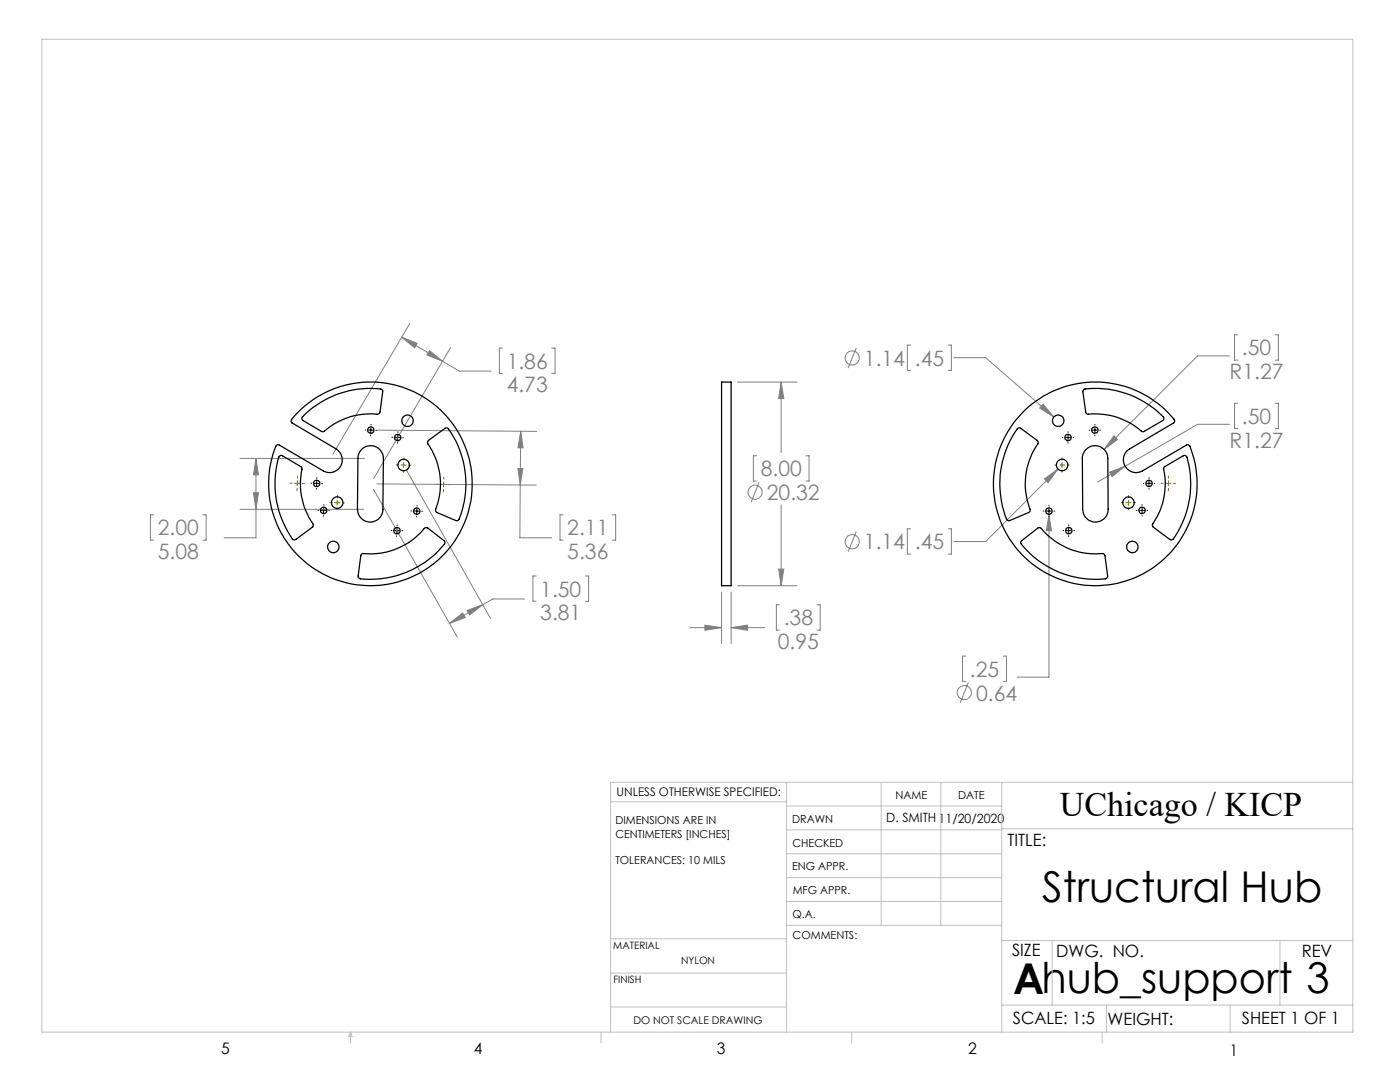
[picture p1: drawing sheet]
<svg xmlns="http://www.w3.org/2000/svg" width="279mm" height="216mm" viewBox="0 0 279 216" stroke-linecap="round" stroke-linejoin="round" font-family="sans-serif">
<g fill="none" stroke="#808080" stroke-width=".2">
<path d="M80.2 67.3l3.1 1.2-.5 .9zM80.2 67.3l11.5 6.7h6.3M81.8 64.6l-15.4 26.1M85.7 70l2.6 2.1-3.1-1.3zM89.9 69.4l-15.3 26.1M100.3 69.5h-.6v5h.6M110.1 69.5h.7v5h-.7M147.2 76.2h11.9M155.9 76.2v14.1M155.9 76.2l.5 3.3h-1zM170.9 69.4l-1.6 4M181.8 68.9h-.7v5h.7"/>
<path d="M189.2 68.9h.7v5h-.7M190.4 71.4h6.3l13.6 11.8M245.4 71h-6.4l-18.7 18.7M247 66.8h-.6v5.1h.6M254.5 66.8h.6v5.1h-.6M47.9 91.5h24.8M50.6 98.3h1l-.5 3.3zM51.1 91.5v15.8h-6.4M51.1 91.5l.5 3.3h-1zM74.5 97.6l16.8 29.5M75.2 96.6l31.8 .2M75.3 85.8l31.8 .3"/>
<path d="M81.2 93.9l16.7 29.5M103.4 93.5h1l-.6 3.3zM103.8 96.8v10.5h6.3M103.9 86l-.1 10.8M103.9 86l.5 3.4h-1zM151 90.9h-.6v5.1h.6M151.5 96.2l-1.6 4M160.8 90.9h.7v5.1h-.7M208.2 80.6l2.1 2.6-2.8-1.8zM208.5 95.6l2.6-2-1.9 2.7zM211.1 93.6l-14.4 14.5h-6.3M221.4 94.2l3.1-1.2-2.6 2.1z"/>
<path d="M222.3 87l.7 .7-2.7 2zM224.5 93l-5.5 3.2M245.4 84.7h-6.4l-14.5 8.3M247 80.5h-.6v5h.6M254.5 80.5h.6v5h-.6M30.7 102.7h-.7v5.1h.7M40.5 102.7h.6v5.1h-.6M47.9 101.6h24.7M104.7 119.5h-6.3l-2.1 1.2M107 114.9h-.6v5.1h.6M112.4 102.7h-.6v5.1h.6M116.8 114.9h.7v5.1h-.7"/>
<path d="M122.2 102.7h.7v5.1h-.7M144 118.1v10.3M145.9 118.1v10.3M147.2 116.9h11.9M155.4 113.6h1l-.5 3.3zM155.9 100.7v16.2M170.9 106.1l-1.6 4M181.8 105.5h-.7v5.1h.7M189.2 105.5h.7v5.1h-.7M209.3 102.6v32.5h-6.3M209.3 102.6l.5 3.3h-1zM89.7 124.4l2.6-2.1 .6 .9z"/>
<path d="M93.2 121.8l3.1-1.2-2.6 2.1zM96.3 120.7l-6.6 3.7M137.7 125.2h6.3M140.7 124.7l3.3 .5-3.3 .6zM145.9 125.2l3.3-.5v1.1zM145.9 125.2h6.7M155.6 120.7h-.7v5h.7M163.1 120.7h.6v5h-.6M192.8 130.9h-.7v5.1h.7M193.3 136.2l-1.7 4M200.2 130.9h.7v5.1h-.7"/>
<circle cx="170.1" cy="71.4" r="1.42"/>
<circle cx="150.7" cy="98.2" r="1.41"/>
<circle cx="170.1" cy="108.1" r="1.41"/>
<circle cx="192.4" cy="138.2" r="1.41"/>
</g>
<g fill="none" stroke="#000" stroke-width=".2">
<path d="M62.1 96.4h.1M62.7 96.4h.5M63.1 97.5v.1M63.2 96.4v.6M63.2 96.4l.5 .1M63.2 96v.4M63.3 95.3l-.1 .2M64.2 96.5h.1M72.9 85.8h.1M73.5 85.8h.5M74 86.8v.2M74 85.3v.5"/>
<path d="M74 85.8v.5M74 85.8h.5M74 84.7v.1M75 85.9h.1M78.2 87.2l.2 .1M78.8 87.3h.6M79.3 88.3v.1M79.4 86.8v.5M79.4 87.3l-.1 .5M79.4 87.3h.5M79.4 86.1v.2M80.4 87.3h.1"/>
<path d="M212 87.3h.1M212.7 87.3h.9M213.1 86.1v.2M213.1 86.8v1M213.1 88.3v.1M214.2 87.3h.1M217.3 85.8h.2M218 85.8h1M218.5 84.7v.1M218.5 85.3v1M218.5 86.8v.2M219.5 85.8h.1"/>
<path d="M228.2 96.4h.1M228.8 96.4h1M229.3 95.3v.2M229.3 96v1M229.3 97.5v.1M230.3 96.4h.2M63.5 101.8h.1M64.1 101.8h.5M64.6 102.9v.1M64.6 101.3v.5M64.6 101.8v.5M64.6 101.8h.5"/>
<path d="M64.6 100.7v.1M65.6 101.9h.1M78.1 105.8h.1M78.7 105.9h.5M79.2 106.9v.1M79.2 105.9v.5M79.2 105.9h.5M79.2 105.4v.5M79.3 104.7l-.1 .2M80.2 105.9h.2M82 102h.2M82.7 102h.5"/>
<path d="M83.1 103v.1M83.2 101.5v.5M83.2 102l-.1 .5M83.2 102h.5M83.2 100.9v.1M84.2 102h.1M208.2 102h.1M208.8 102h1M209.3 100.8v.2M209.3 101.5v1M209.3 103v.1M210.4 102h.1"/>
<path d="M212.2 105.9h.1M212.8 105.9h1M213.3 104.7v.2M213.3 105.4v1M213.3 106.9v.1M214.3 105.9h.1M226.8 101.8h.1M227.4 101.8h1M227.9 100.7v.1M227.9 101.3v1M227.9 102.9v.1M228.9 101.8h.2"/>
</g>
<g fill="none" stroke="#808000" stroke-width=".2">
<path d="M57.9 96.4h.4M58.8 96.4h.5M59.3 97.4v.5M59.3 95.9v.5M59.3 96.4v.5M59.3 96.4h.5M59.4 95v.4M60.3 96.5h.5M67.3 99.8v.5M67.3 98.8v.5M79.1 92.7h.5M80 92.8h.5"/>
<path d="M80.5 93.8v.5M80.5 92.8v.5M80.5 92.8h.6M80.6 92.3l-.1 .5M80.6 91.3v.5M81.6 92.8l.4 .1M87.1 96.6h.4M88 96.7h.5M88.5 97.7v.4M88.5 96.2v.5M88.5 96.7v.5M88.5 96.7h.5"/>
<path d="M88.6 95.2v.4M89.5 96.7h.5M210.5 92.8h.4M211.5 92.8h1M211.9 91.3v.5M211.9 92.3v1M211.9 93.8v.5M213 92.8h.4M225.2 98.8v.5M225.2 99.8v1M231.7 96.4h.5M232.7 96.4h1"/>
<path d="M233.2 95v.4M233.2 95.9v1M233.2 97.4v.5M234.2 96.4h.4M65.8 100.3h.5M66.8 100.3h.5M67.3 101.3l-.1 .5M67.3 100.3v.5M67.3 100.3h.5M68.3 100.3l.5 .1M223.8 100.3h.4M224.7 100.3h1"/>
<path d="M225.2 101.3v.5M226.2 100.3h.5"/>
</g>
<g fill="none" stroke="#c0c0c0" stroke-width=".2">
<path d="M8.4 7.8h261.6v198.2h-261.6zM121.8 160h35.2M157 156.1v49.9M175.9 156.1v28.5M187.7 156.1v28.5M199.9 156.1v49.9M270 156.1h-148.2v49.9M157 170.4h42.9M157 165.6h42.9M157 160.8h42.9M157 175.1h42.9M157 179.9h42.9"/>
<path d="M199.9 165.4h70.1M121.8 194.2h35.2M121.8 187.3h35.2M157 184.6h42.9M199.9 187.7h70.1M210 187.7v12.9M255.4 187.7v12.9M70 206v2.1M70 206l.3 .8h-.7zM119.9 206v2.1M121.8 200.9h35.2M170 206v2.1"/>
<path d="M199.9 200.6h70.1M220 206v2.1M220.8 200.6v5.4M245.5 200.6v5.4"/>
</g>
<path d="M103.9 86l.5 3.4h-1zM103.4 93.5h1l-.6 3.3zM50.6 98.3h1l-.5 3.3zM51.1 91.5l.5 3.3h-1zM80.2 67.3l3.1 1.2-.5 .9zM85.7 70l2.6 2.1-3.1-1.3zM93.2 121.8l3.1-1.2-2.6 2.1zM89.7 124.4l2.6-2.1 .6 .9zM140.7 124.7l3.3 .5-3.3 .6zM145.9 125.2l3.3-.5v1.1zM155.4 113.6h1l-.5 3.3zM155.9 76.2l.5 3.3h-1zM209.3 102.6l-.5 3.3h1zM222.3 87l-2 2.7 2.7-2zM221.4 94.2l.5 .9 2.6-2.1zM208.5 95.6l.7 .7 1.9-2.7zM208.2 80.6l-.7 .8 2.8 1.8z" fill="#808080"/>
<g fill="none" stroke="#000" stroke-width=".25">
<path d="M144 76.2h1.9v40.7h-1.9zM216.2 77.8l.1-.1a18.3 18.3 0 0 1 16 5.7l-.3 .5-3.6 2.2h-.4a14.8 14.8 0 0 0-11.1-3.5l-.2-.3-.6-4.1zM55.7 91.1l.4-.2h.3l3.7 2.2 .2 .3a14.7 14.7 0 0 0 2.2 11.4l-.2 .4-3.2 2.4a.48 .48 0 0 1-.8-.1 19.1 19.1 0 0 1-2.6-16.4zM59.4 82.3a20.3 20.3 0 0 1 33.2 6.2 20.3 20.3 0 0 1-18.4 28.3 20.3 20.3 0 0 1-19.1-27.9l.6-.1 8.8 5.1a2.54 2.54 0 0 0 3.5-.9 2.54 2.54 0 0 0-.9-3.4l-8.8-5.2a.48 .48 0 0 1-.1-.7zM60.3 83.2a18.6 18.6 0 0 1 15.9-5.5l.2 .5-.6 4a.49 .49 0 0 1-.5 .5 14.3 14.3 0 0 0-10.8 3.4h-.4l-3.7-2.2-.1-.3zM72.1 89.7a2.54 2.54 0 0 1 2.8-.6 2.54 2.54 0 0 1 1.6 2.4l-.1 10.1a2.54 2.54 0 0 1-2.5 2.6 2.54 2.54 0 0 1-2.6-2.6l.1-10.5 .2-.6zM85.5 87.9l3.3-2.4a.48 .48 0 0 1 .7 .1 18.6 18.6 0 0 1 1.9 18.2l-.5 .1-3.7-1.6-.3-.4a14.6 14.6 0 0 0-1.6-13.6zM203.1 85.5l.6-.1 3.3 2.5 .2 .4a14.8 14.8 0 0 0-1.6 13.6l-.3 .4-3.8 1.6a.51 .51 0 0 1-.6-.3 19 19 0 0 1 2.2-18.1zM204 82.3a20.3 20.3 0 0 1 30.4 1.6l-.2 .5-8.7 5.2a2.54 2.54 0 0 0-.9 3.4 2.54 2.54 0 0 0 3.4 .9l8.7-5.1a.48 .48 0 0 1 .8 .3 20.3 20.3 0 0 1-22.9 27.4 20.3 20.3 0 0 1-10.6-34.2zM216.7 89.7a2.54 2.54 0 0 1 2.8-.6 2.54 2.54 0 0 1 1.6 2.3l.1 10.2a2.54 2.54 0 0 1-2.6 2.6 2.54 2.54 0 0 1-2.5-2.6l-.1-10.4zM232.3 93.2l3.8-2.3a.52 .52 0 0 1 .8 .3 18.7 18.7 0 0 1-3 16.5l-.5-.1-3.2-2.4a.47 .47 0 0 1-.1-.7 14.8 14.8 0 0 0 2.2-11.2zM72.1 110.6l.2-.1a14.6 14.6 0 0 0 12.6-5.2l.5 .1 3.2 2.5 .2 .4a18 18 0 0 1-12.4 7.1 11 11 0 0 1-4.8 0l-.1-.5z"/>
<path d="M203.9 107.9l3.2-2.5 .5-.1a14.6 14.6 0 0 0 12.6 5.2l.3 .4 .6 4-.2 .5a17.3 17.3 0 0 1-10.8-1.8 16.6 16.6 0 0 1-6.4-5.3z"/>
<circle cx="63.2" cy="96.5" r=".63"/>
<circle cx="74" cy="85.8" r=".64"/>
<circle cx="79.4" cy="87.3" r=".64"/>
<circle cx="80.6" cy="92.8" r="1.14"/>
<circle cx="81.3" cy="83.9" r="1.14"/>
<circle cx="211.2" cy="84" r="1.15"/>
<circle cx="212" cy="92.8" r="1.14"/>
<circle cx="213.1" cy="87.3" r=".65"/>
<circle cx="218.5" cy="85.8" r=".65"/>
<circle cx="229.3" cy="96.5" r=".63"/>
<circle cx="64.6" cy="101.9" r=".63"/>
<circle cx="66.5" cy="109.1" r="1.15"/>
<circle cx="67.3" cy="100.3" r="1.15"/>
<circle cx="79.2" cy="105.9" r=".63"/>
<circle cx="83.2" cy="102" r=".63"/>
<circle cx="209.3" cy="102" r=".64"/>
<circle cx="213.3" cy="105.9" r=".63"/>
<circle cx="225.2" cy="100.3" r="1.14"/>
<circle cx="226" cy="109.1" r="1.14"/>
<circle cx="227.9" cy="101.8" r=".64"/>
</g>
<g font-size="8.5">
<text x="208" y="179.9">Structural Hub</text>
<text x="202.2" y="198.3">Ahub_support</text>
<text x="260.8" y="198.1">3</text>
</g>
<text font-size="6.9" x="211.5" y="162.9">UChicago / KICP</text>
<g font-size="4.2" fill="#808080">
<text x="247.8" y="70.9">.50</text>
<text x="101.1" y="73.6">1.86</text>
<text x="172.4" y="73">1.14</text>
<text x="182.6" y="73">.45</text>
<text x="245.4" y="75.7">R1.27</text>
<text x="101.1" y="78.3">4.73</text>
<text x="245.4" y="89.3">R1.27</text>
<text x="247.8" y="84.6">.50</text>
<text x="151.8" y="95">8.00</text>
<text x="153" y="99.8">20.32</text>
<text x="31.5" y="106.8">2.00</text>
<text x="113.2" y="106.8">2.11</text>
<text x="31.5" y="111.6">5.08</text>
<text x="113.2" y="111.6">5.36</text>
<text x="172.4" y="109.6">1.14</text>
<text x="182.6" y="109.6">.45</text>
<text x="107.8" y="119">1.50</text>
<text x="107.8" y="123.8">3.81</text>
<text x="156.4" y="124.8">.38</text>
<text x="155.2" y="129.5">0.95</text>
<text x="193.6" y="135">.25</text>
<text x="194.8" y="139.8">0.64</text>
</g>
<g font-size="3.4">
<text x="201.1" y="168.8">TITLE:</text>
<text x="202" y="190.8">SIZE</text>
<text x="210.8" y="190.9">DWG. NO.</text>
<text x="259.8" y="191">REV</text>
<text x="202.1" y="204.4">SCALE: 1:5</text>
<text x="221" y="204.5">WEIGHT:</text>
<text x="247.8" y="204.4">SHEET 1 OF 1</text>
</g>
<g font-size="3.2">
<text x="44.2" y="210.4">5</text>
<text x="94.6" y="210.3">4</text>
<text x="143.1" y="210.4">3</text>
<text x="193.2" y="210.3">2</text>
<text x="245.4" y="210.6">1</text>
</g>
<text font-size="2.5" x="176.9" y="164.1">D. SMITH 11/20/2020</text>
<text font-size="2.4" x="123.1" y="158.9">UNLESS OTHERWISE SPECIFIED:</text>
<g font-size="2.2">
<text x="178.7" y="159.4">NAME</text>
<text x="191.2" y="159.4">DATE</text>
<text x="122.8" y="164.5">DIMENSIONS ARE IN</text>
<text x="122.8" y="167.1">CENTIMETERS [INCHES]</text>
<text x="158.1" y="164.2">DRAWN</text>
<text x="122.8" y="172.5">TOLERANCES: 10 MILS</text>
<text x="158.1" y="173.7">ENG APPR.</text>
<text x="158.2" y="169.1">CHECKED</text>
<text x="158.2" y="178.4">MFG APPR.</text>
<text x="158.2" y="183.2">Q.A.</text>
<text x="158.2" y="187.4">COMMENTS:</text>
</g>
<text font-size="2.1" x="126.4" y="204.3">DO NOT SCALE DRAWING</text>
<g font-size="2">
<text x="122.4" y="189.4">MATERIAL</text>
<text x="122.4" y="196.2">FINISH</text>
<text x="135.9" y="192.4">NYLON</text>
</g>
</svg>
